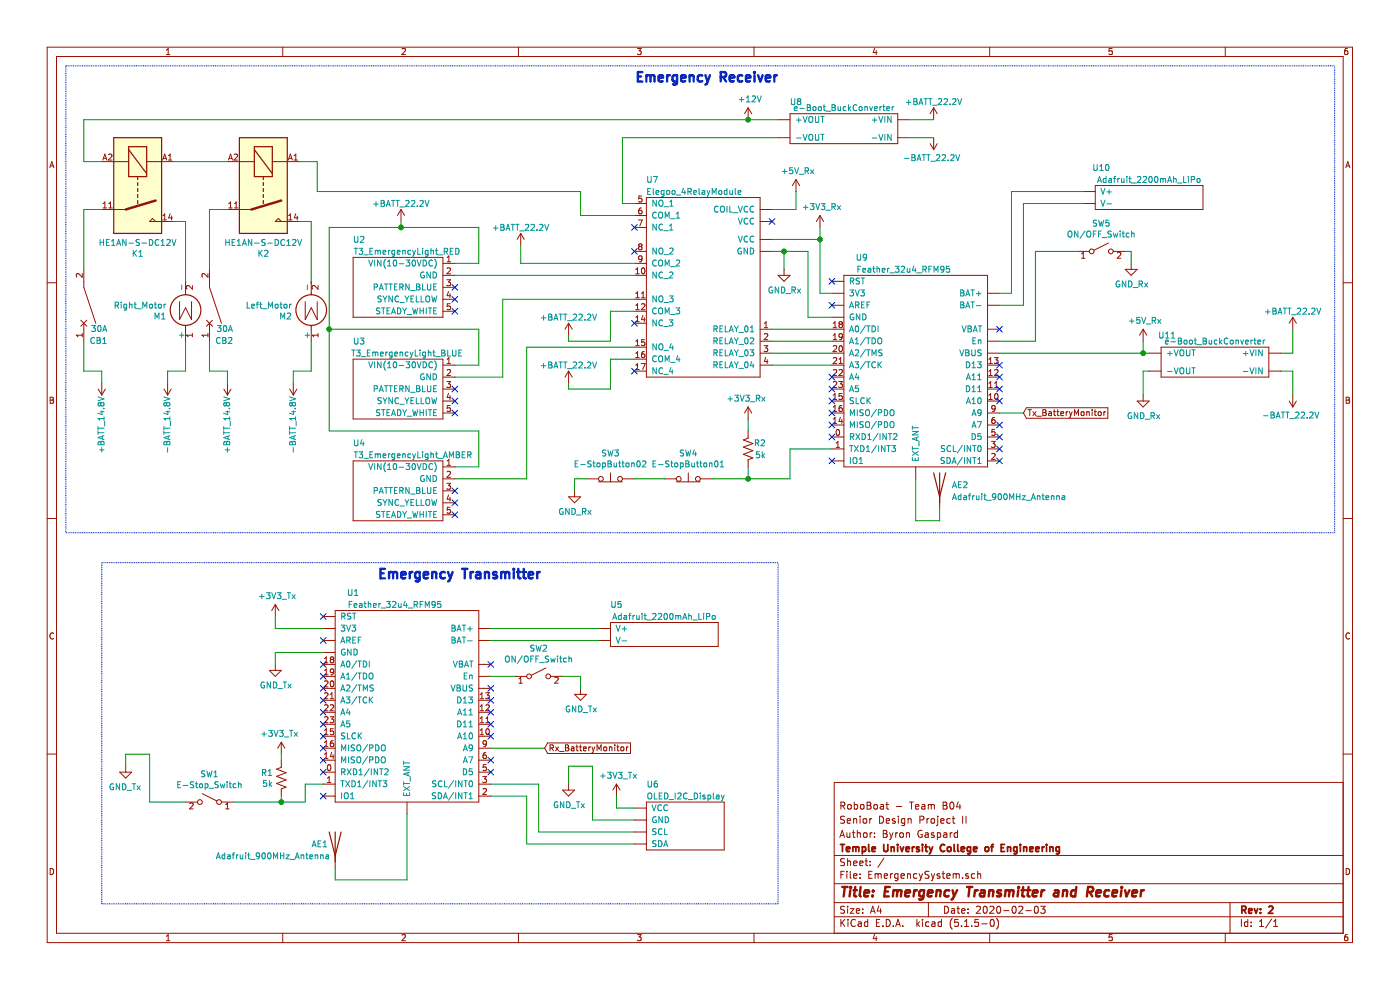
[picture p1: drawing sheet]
EESchema Schematic File Version 4
EELAYER 30 0
EELAYER END
$Descr A4 11693 8268
encoding utf-8
Sheet 1 1
Title "Emergency Transmitter and Receiver"
Date "2020-02-03"
Rev "2"
Comp "Temple University College of Engineering"
Comment1 "Author: Byron Gaspard"
Comment2 "Senior Design Project II"
Comment3 "RoboBoat - Team B04"
Comment4 ""
$EndDescr
$Comp
L AdafruitBoards:Feather_32u4_RFM95 U9
U 1 1
P 7600 3100
F 0 "U9" H 7200 4050 50  0000 C CNN
F 1 "Feather_32u4_RFM95" H 7550 3950 50  0000 C CNN
F 2 "" H 7200 4100 50  0001 C CNN
F 3 "" H 7200 4100 50  0001 C CNN
	1    7600 3100
	1    0    0    -1  
$EndComp
$Comp
L RoboBoat_Parts:Elegoo_4RelayModule U7
U 1 1
P 5850 2400
F 0 "U7" H 5450 3300 50  0000 C CNN
F 1 "Elegoo_4RelayModule" H 5800 3200 50  0000 C CNN
F 2 "" H 6000 3100 50  0001 C CNN
F 3 "" H 6000 3100 50  0001 C CNN
	1    5850 2400
	1    0    0    -1  
$EndComp
Wire Wire Line
	6650 1600 6650 1750
Wire Wire Line
	6650 1750 6450 1750
NoConn ~ 6450 1850
NoConn ~ 6950 2550
NoConn ~ 6950 2350
$Comp
L RoboBoat_Parts:T3_EmergencyLight_RED U2
U 1 1
P 3350 2400
F 0 "U2" H 3000 2800 50  0000 C CNN
F 1 "T3_EmergencyLight_RED" H 3400 2700 50  0000 C CNN
F 2 "" H 3950 2650 50  0001 C CNN
F 3 "" H 3950 2650 50  0001 C CNN
	1    3350 2400
	1    0    0    -1  
$EndComp
$Comp
L RoboBoat_Parts:T3_EmergencyLight_BLUE U3
U 1 1
P 3350 3250
F 0 "U3" H 3000 3650 50  0000 C CNN
F 1 "T3_EmergencyLight_BLUE" H 3400 3550 50  0000 C CNN
F 2 "" H 3950 3500 50  0001 C CNN
F 3 "" H 3950 3500 50  0001 C CNN
	1    3350 3250
	1    0    0    -1  
$EndComp
$Comp
L RoboBoat_Parts:T3_EmergencyLight_AMBER U4
U 1 1
P 3400 4100
F 0 "U4" H 3000 4500 50  0000 C CNN
F 1 "T3_EmergencyLight_AMBER" H 3450 4400 50  0000 C CNN
F 2 "" H 4000 4350 50  0001 C CNN
F 3 "" H 4000 4350 50  0001 C CNN
	1    3400 4100
	1    0    0    -1  
$EndComp
NoConn ~ 3800 2400
NoConn ~ 3800 2500
NoConn ~ 3800 2600
NoConn ~ 3800 3250
NoConn ~ 3800 3350
NoConn ~ 3800 3450
NoConn ~ 3800 4100
NoConn ~ 3800 4200
NoConn ~ 3800 4300
Wire Wire Line
	3800 3050 4000 3050
Wire Wire Line
	4000 3050 4000 2750
Wire Wire Line
	4000 2750 2750 2750
Wire Wire Line
	3800 3900 4000 3900
Wire Wire Line
	4000 3900 4000 3600
Wire Wire Line
	4000 3600 2750 3600
Wire Wire Line
	3800 2200 4000 2200
Wire Wire Line
	4000 2200 4000 1900
Wire Wire Line
	2750 1900 2750 2750
Connection ~ 2750 2750
Wire Wire Line
	2750 2750 2750 3600
Wire Wire Line
	5300 2300 3800 2300
NoConn ~ 5300 2700
NoConn ~ 5300 2100
NoConn ~ 5300 3100
$Comp
L RoboBoat_Parts:e-Boot_BuckConverter U8
U 1 1
P 7050 1050
F 0 "U8" H 6650 1250 50  0000 C CNN
F 1 "e-Boot_BuckConverter" H 7050 1200 50  0000 C CNN
F 2 "" H 6950 1300 50  0001 C CNN
F 3 "" H 6950 1300 50  0001 C CNN
	1    7050 1050
	1    0    0    -1  
$EndComp
Wire Wire Line
	5100 3000 5300 3000
Wire Wire Line
	5100 3250 5100 3000
Wire Wire Line
	5100 2600 5300 2600
Wire Wire Line
	5100 2850 5100 2600
Wire Wire Line
	4750 2850 4750 2800
Wire Wire Line
	4750 2850 5100 2850
Wire Wire Line
	4750 3250 4750 3200
Wire Wire Line
	4750 3250 5100 3250
Wire Wire Line
	4400 2900 5300 2900
Wire Wire Line
	4400 4000 3800 4000
Wire Wire Line
	4400 2900 4400 4000
Wire Wire Line
	4200 2500 4200 3150
Wire Wire Line
	4200 3150 3800 3150
Wire Wire Line
	4200 2500 5300 2500
Wire Wire Line
	7800 1000 7600 1000
NoConn ~ 5300 1900
Wire Wire Line
	5300 2200 4350 2200
Wire Wire Line
	4350 2050 4350 2200
Wire Wire Line
	850  1350 700  1350
Wire Wire Line
	4850 1800 5300 1800
$Comp
L Relay:RM50-xx21 K1
U 1 1
P 1150 1550
F 0 "K1" V 1717 1550 50  0000 C CNN
F 1 "HE1AN-S-DC12V" V 1626 1550 50  0000 C CNN
F 2 "Relay_THT:Relay_SPST_Finder_32.21-x300" H 2420 1520 50  0001 C CNN
F 3 "https://media.digikey.com/pdf/Data%20Sheets/Panasonic%20Electric%20Works%20PDFs/HE%20Relays%20TV-10,15.pdf" H 1150 1550 50  0001 C CNN
	1    1150 1550
	0    1    1    0   
$EndComp
Wire Wire Line
	850  1750 700  1750
Wire Wire Line
	1550 1850 1450 1850
Wire Wire Line
	2600 1850 2500 1850
Wire Wire Line
	1900 1750 1750 1750
Wire Wire Line
	2500 1350 2650 1350
Wire Wire Line
	1900 1350 1450 1350
$Comp
L Relay:RM50-xx21 K2
U 1 1
P 2200 1550
F 0 "K2" V 2767 1550 50  0000 C CNN
F 1 "HE1AN-S-DC12V" V 2676 1550 50  0000 C CNN
F 2 "Relay_THT:Relay_SPST_Finder_32.21-x300" H 3470 1520 50  0001 C CNN
F 3 "https://media.digikey.com/pdf/Data%20Sheets/Panasonic%20Electric%20Works%20PDFs/HE%20Relays%20TV-10,15.pdf" H 2200 1550 50  0001 C CNN
	1    2200 1550
	0    1    1    0   
$EndComp
Wire Wire Line
	2600 2350 2600 1850
$Comp
L Motor:Motor_DC M2
U 1 1
P 2600 2650
F 0 "M2" H 2758 2646 50  0000 L CNN
F 1 "Left_Motor" H 2758 2555 50  0000 L CNN
F 2 "" H 2600 2560 50  0001 C CNN
F 3 "~" H 2600 2560 50  0001 C CNN
	1    2600 2650
	-1   0    0    1   
$EndComp
Wire Wire Line
	1550 2350 1550 1850
$Comp
L Motor:Motor_DC M1
U 1 1
P 1550 2650
F 0 "M1" H 1708 2646 50  0000 L CNN
F 1 "Right_Motor" H 1708 2555 50  0000 L CNN
F 2 "" H 1550 2560 50  0001 C CNN
F 3 "~" H 1550 2560 50  0001 C CNN
	1    1550 2650
	-1   0    0    1   
$EndComp
Wire Wire Line
	700  2250 700  1750
$Comp
L Device:CircuitBreaker_1P CB2
U 1 1
P 1750 2550
F 0 "CB2" H 1550 2850 50  0000 L CNN
F 1 "30A" H 1550 2750 50  0000 L CNN
F 2 "" H 1750 2550 50  0001 C CNN
F 3 "~" H 1750 2550 50  0001 C CNN
	1    1750 2550
	-1   0    0    1   
$EndComp
Wire Wire Line
	1750 2250 1750 1750
$Comp
L Device:CircuitBreaker_1P CB1
U 1 1
P 700 2550
F 0 "CB1" H 500 2850 50  0000 L CNN
F 1 "30A" H 500 2750 50  0000 L CNN
F 2 "" H 700 2550 50  0001 C CNN
F 3 "~" H 700 2550 50  0001 C CNN
	1    700  2550
	-1   0    0    1   
$EndComp
Wire Wire Line
	9550 2850 9550 2950
Wire Wire Line
	6450 2750 6950 2750
Wire Wire Line
	6950 2850 6450 2850
Wire Wire Line
	6450 2950 6950 2950
Wire Wire Line
	6950 3050 6450 3050
Wire Wire Line
	6950 2650 6750 2650
Wire Wire Line
	6750 2650 6750 2100
Wire Wire Line
	6950 2450 6850 2450
Wire Wire Line
	6850 2450 6850 2000
Wire Wire Line
	6850 2000 6450 2000
Connection ~ 6850 2000
Wire Wire Line
	6850 1900 6850 2000
$Comp
L AdafruitBoards:Feather_32u4_RFM95 U1
U 1 1
P 3350 5900
F 0 "U1" H 2950 6850 50  0000 C CNN
F 1 "Feather_32u4_RFM95" H 3300 6750 50  0000 C CNN
F 2 "" H 2950 6900 50  0001 C CNN
F 3 "" H 2950 6900 50  0001 C CNN
	1    3350 5900
	1    0    0    -1  
$EndComp
Wire Wire Line
	8550 2550 8350 2550
Wire Wire Line
	8450 2450 8350 2450
$Comp
L RoboBoat_Parts:OLED_I2C_Display U6
U 1 1
P 5750 6800
F 0 "U6" H 5400 7050 50  0000 L CNN
F 1 "OLED_I2C_Display" H 5400 6950 50  0000 L CNN
F 2 "" H 5750 6800 50  0001 C CNN
F 3 "" H 5750 6800 50  0001 C CNN
	1    5750 6800
	1    0    0    -1  
$EndComp
$Comp
L Device:Antenna AE2
U 1 1
P 7850 4050
F 0 "AE2" H 7950 4050 50  0000 L CNN
F 1 "Adafruit_900MHz_Antenna" H 7950 3950 50  0000 L CNN
F 2 "" H 7850 4050 50  0001 C CNN
F 3 "https://www.adafruit.com/product/3340" H 7850 4050 50  0001 C CNN
	1    7850 4050
	1    0    0    -1  
$EndComp
Wire Wire Line
	7850 4250 7850 4350
Wire Wire Line
	7650 4350 7850 4350
$Comp
L RoboBoat_Parts:Adafruit_2200mAh_LiPo U5
U 1 1
P 5550 5300
F 0 "U5" H 5150 5550 50  0000 C CNN
F 1 "Adafruit_2200mAh_LiPo" H 5550 5450 50  0000 C CNN
F 2 "" H 5250 5350 50  0001 C CNN
F 3 "" H 5250 5350 50  0001 C CNN
	1    5550 5300
	1    0    0    -1  
$EndComp
$Comp
L RoboBoat_PowerSymbols:GND_Rx #PWR026
U 1 1
P 9550 3300
F 0 "#PWR026" H 9550 3050 50  0001 C CNN
F 1 "GND_Rx" H 9555 3127 50  0000 C CNN
F 2 "" H 9550 3300 50  0001 C CNN
F 3 "" H 9550 3300 50  0001 C CNN
	1    9550 3300
	1    0    0    -1  
$EndComp
$Comp
L Device:Antenna AE1
U 1 1
P 2800 7050
F 0 "AE1" H 2600 7050 50  0000 L CNN
F 1 "Adafruit_900MHz_Antenna" H 1800 6950 50  0000 L CNN
F 2 "" H 2800 7050 50  0001 C CNN
F 3 "https://www.adafruit.com/product/3340" H 2800 7050 50  0001 C CNN
	1    2800 7050
	1    0    0    -1  
$EndComp
Wire Wire Line
	2800 7250 2800 7350
Wire Wire Line
	2800 7350 3400 7350
Wire Wire Line
	3400 7350 3400 6800
Wire Wire Line
	7600 1150 7800 1150
$Comp
L RoboBoat_Parts:e-Boot_BuckConverter U11
U 1 1
P 10150 3000
F 0 "U11" H 9750 3200 50  0000 C CNN
F 1 "e-Boot_BuckConverter" H 10150 3150 50  0000 C CNN
F 2 "" H 10050 3250 50  0001 C CNN
F 3 "" H 10050 3250 50  0001 C CNN
	1    10150 3000
	1    0    0    -1  
$EndComp
$Comp
L RoboBoat_PowerSymbols:+BATT_22.2V #PWR027
U 1 1
P 10800 2750
F 0 "#PWR027" H 10800 2600 50  0001 C CNN
F 1 "+BATT_22.2V" H 10800 2900 50  0000 C CNN
F 2 "" H 10800 2750 50  0001 C CNN
F 3 "" H 10800 2750 50  0001 C CNN
	1    10800 2750
	1    0    0    -1  
$EndComp
Wire Wire Line
	10800 2750 10800 2950
Wire Wire Line
	10800 3100 10800 3300
$Comp
L RoboBoat_PowerSymbols:-BATT_22.2V #PWR028
U 1 1
P 10800 3300
F 0 "#PWR028" H 10800 3150 50  0001 C CNN
F 1 "-BATT_22.2V" H 10815 3473 50  0000 C CNN
F 2 "" H 10800 3300 50  0001 C CNN
F 3 "" H 10800 3300 50  0001 C CNN
	1    10800 3300
	-1   0    0    1   
$EndComp
$Comp
L RoboBoat_PowerSymbols:+5V_Rx #PWR025
U 1 1
P 9550 2850
F 0 "#PWR025" H 9550 2700 50  0001 C CNN
F 1 "+5V_Rx" H 9565 3023 50  0000 C CNN
F 2 "" H 9550 2850 50  0001 C CNN
F 3 "" H 9550 2850 50  0001 C CNN
	1    9550 2850
	1    0    0    -1  
$EndComp
$Comp
L RoboBoat_PowerSymbols:+5V_Rx #PWR020
U 1 1
P 6650 1600
F 0 "#PWR020" H 6650 1450 50  0001 C CNN
F 1 "+5V_Rx" H 6665 1773 50  0000 C CNN
F 2 "" H 6650 1600 50  0001 C CNN
F 3 "" H 6650 1600 50  0001 C CNN
	1    6650 1600
	1    0    0    -1  
$EndComp
$Comp
L EmergencySystem-rescue:+3V3_Rx-RoboBoat_PowerSymbols #PWR021
U 1 1
P 6850 1900
F 0 "#PWR021" H 6850 1750 50  0001 C CNN
F 1 "+3V3_Rx" H 6865 2073 50  0000 C CNN
F 2 "" H 6850 1900 50  0001 C CNN
F 3 "" H 6850 1900 50  0001 C CNN
	1    6850 1900
	1    0    0    -1  
$EndComp
$Comp
L RoboBoat_PowerSymbols:GND_Rx #PWR019
U 1 1
P 6550 2250
F 0 "#PWR019" H 6550 2000 50  0001 C CNN
F 1 "GND_Rx" H 6555 2077 50  0000 C CNN
F 2 "" H 6550 2250 50  0001 C CNN
F 3 "" H 6550 2250 50  0001 C CNN
	1    6550 2250
	1    0    0    -1  
$EndComp
Wire Wire Line
	6450 2100 6550 2100
Wire Wire Line
	6550 2250 6550 2100
Connection ~ 6550 2100
Wire Wire Line
	6550 2100 6750 2100
Wire Wire Line
	2700 5450 2300 5450
Wire Wire Line
	2300 5450 2300 5550
Wire Wire Line
	2700 5250 2300 5250
Wire Wire Line
	2300 5150 2300 5250
$Comp
L RoboBoat_PowerSymbols:+3V3_Tx #PWR05
U 1 1
P 2300 5150
F 0 "#PWR05" H 2300 5000 50  0001 C CNN
F 1 "+3V3_Tx" H 2315 5323 50  0000 C CNN
F 2 "" H 2300 5150 50  0001 C CNN
F 3 "" H 2300 5150 50  0001 C CNN
	1    2300 5150
	1    0    0    -1  
$EndComp
$Comp
L RoboBoat_PowerSymbols:GND_Tx #PWR06
U 1 1
P 2300 5550
F 0 "#PWR06" H 2300 5300 50  0001 C CNN
F 1 "GND_Tx" H 2305 5377 50  0000 C CNN
F 2 "" H 2300 5550 50  0001 C CNN
F 3 "" H 2300 5550 50  0001 C CNN
	1    2300 5550
	1    0    0    -1  
$EndComp
$Comp
L RoboBoat_PowerSymbols:GND_Tx #PWR011
U 1 1
P 4750 6550
F 0 "#PWR011" H 4750 6300 50  0001 C CNN
F 1 "GND_Tx" H 4755 6377 50  0000 C CNN
F 2 "" H 4750 6550 50  0001 C CNN
F 3 "" H 4750 6550 50  0001 C CNN
	1    4750 6550
	1    0    0    -1  
$EndComp
$Comp
L RoboBoat_PowerSymbols:+3V3_Tx #PWR016
U 1 1
P 5150 6650
F 0 "#PWR016" H 5150 6500 50  0001 C CNN
F 1 "+3V3_Tx" H 5165 6823 50  0000 C CNN
F 2 "" H 5150 6650 50  0001 C CNN
F 3 "" H 5150 6650 50  0001 C CNN
	1    5150 6650
	1    0    0    -1  
$EndComp
$Comp
L Switch:SW_SPST SW2
U 1 1
P 4500 5650
F 0 "SW2" H 4500 5885 50  0000 C CNN
F 1 "ON/OFF_Switch" H 4500 5794 50  0000 C CNN
F 2 "" H 4500 5650 50  0001 C CNN
F 3 "~" H 4500 5650 50  0001 C CNN
	1    4500 5650
	1    0    0    -1  
$EndComp
Wire Wire Line
	5000 5350 4100 5350
$Comp
L RoboBoat_Parts:Adafruit_2200mAh_LiPo U10
U 1 1
P 9600 1650
F 0 "U10" H 9200 1900 50  0000 C CNN
F 1 "Adafruit_2200mAh_LiPo" H 9600 1800 50  0000 C CNN
F 2 "" H 9300 1700 50  0001 C CNN
F 3 "" H 9300 1700 50  0001 C CNN
	1    9600 1650
	1    0    0    -1  
$EndComp
Wire Wire Line
	8550 1700 9050 1700
Wire Wire Line
	8550 1700 8550 2550
Wire Wire Line
	8450 2450 8450 1600
$Comp
L power:+12V #PWR017
U 1 1
P 6250 1000
F 0 "#PWR017" H 6250 850 50  0001 C CNN
F 1 "+12V" H 6265 1173 50  0000 C CNN
F 2 "" H 6250 1000 50  0001 C CNN
F 3 "" H 6250 1000 50  0001 C CNN
	1    6250 1000
	1    0    0    -1  
$EndComp
Text GLabel 4550 6250 2    50   Input ~ 0
Rx_BatteryMonitor
Text GLabel 8550 3450 2    50   Input ~ 0
Tx_BatteryMonitor
Wire Wire Line
	4400 6650 4100 6650
Wire Wire Line
	4500 6550 4100 6550
Wire Wire Line
	4550 6250 4100 6250
Wire Wire Line
	5300 1700 5200 1700
Wire Wire Line
	5200 1700 5200 1150
Wire Wire Line
	5200 1150 6500 1150
Wire Wire Line
	10800 3100 10700 3100
Wire Wire Line
	10700 2950 10800 2950
Wire Wire Line
	2750 1900 3350 1900
Wire Wire Line
	3350 1850 3350 1900
Connection ~ 3350 1900
Wire Wire Line
	3350 1900 4000 1900
Wire Wire Line
	2650 1600 4850 1600
Wire Wire Line
	4850 1600 4850 1800
Wire Wire Line
	6500 1000 6250 1000
Wire Wire Line
	2650 1600 2650 1350
Wire Wire Line
	700  1350 700  1000
Wire Wire Line
	2600 3100 2600 2850
Wire Wire Line
	1750 3100 1750 2850
Wire Wire Line
	1900 3200 1900 3100
Wire Wire Line
	2450 3200 2450 3100
Wire Wire Line
	1900 3100 1750 3100
Wire Wire Line
	2600 3100 2450 3100
Wire Wire Line
	1400 3200 1400 3100
Wire Wire Line
	1550 3100 1400 3100
Wire Wire Line
	1550 3100 1550 2850
Wire Wire Line
	850  3200 850  3100
Wire Wire Line
	850  3100 700  3100
Wire Wire Line
	700  3100 700  2850
$Comp
L RoboBoat_PowerSymbols:+BATT_14.8V #PWR02
U 1 1
P 850 3200
F 0 "#PWR02" H 850 3050 50  0001 C CNN
F 1 "+BATT_14.8V" V 850 3550 50  0000 C CNN
F 2 "" H 850 3200 50  0001 C CNN
F 3 "" H 850 3200 50  0001 C CNN
	1    850  3200
	-1   0    0    1   
$EndComp
Wire Wire Line
	5300 6750 5150 6750
Wire Wire Line
	5150 6750 5150 6650
Wire Wire Line
	4400 7050 5300 7050
Wire Wire Line
	4400 6650 4400 7050
Wire Wire Line
	4500 6950 5300 6950
Wire Wire Line
	4500 6550 4500 6950
Wire Wire Line
	4750 6550 4750 6400
Wire Wire Line
	4750 6400 4950 6400
Wire Wire Line
	4950 6400 4950 6850
Wire Wire Line
	4950 6850 5300 6850
Wire Notes Line
	6500 7550 6500 4700
Text Notes 3150 4850 0    79   ~ 16
Emergency Transmitter
$Comp
L RoboBoat_PowerSymbols:+BATT_22.2V #PWR022
U 1 1
P 7800 1000
F 0 "#PWR022" H 7800 850 50  0001 C CNN
F 1 "+BATT_22.2V" H 7800 1150 50  0000 C CNN
F 2 "" H 7800 1000 50  0001 C CNN
F 3 "" H 7800 1000 50  0001 C CNN
	1    7800 1000
	1    0    0    -1  
$EndComp
$Comp
L RoboBoat_PowerSymbols:-BATT_22.2V #PWR023
U 1 1
P 7800 1150
F 0 "#PWR023" H 7800 1000 50  0001 C CNN
F 1 "-BATT_22.2V" H 7815 1323 50  0000 C CNN
F 2 "" H 7800 1150 50  0001 C CNN
F 3 "" H 7800 1150 50  0001 C CNN
	1    7800 1150
	-1   0    0    1   
$EndComp
$Comp
L RoboBoat_PowerSymbols:+BATT_22.2V #PWR010
U 1 1
P 4350 2050
F 0 "#PWR010" H 4350 1900 50  0001 C CNN
F 1 "+BATT_22.2V" H 4350 2200 50  0000 C CNN
F 2 "" H 4350 2050 50  0001 C CNN
F 3 "" H 4350 2050 50  0001 C CNN
	1    4350 2050
	1    0    0    -1  
$EndComp
$Comp
L RoboBoat_PowerSymbols:+BATT_22.2V #PWR014
U 1 1
P 4750 3200
F 0 "#PWR014" H 4750 3050 50  0001 C CNN
F 1 "+BATT_22.2V" H 4750 3350 50  0000 C CNN
F 2 "" H 4750 3200 50  0001 C CNN
F 3 "" H 4750 3200 50  0001 C CNN
	1    4750 3200
	1    0    0    -1  
$EndComp
$Comp
L RoboBoat_PowerSymbols:+BATT_22.2V #PWR013
U 1 1
P 4750 2800
F 0 "#PWR013" H 4750 2650 50  0001 C CNN
F 1 "+BATT_22.2V" H 4750 2950 50  0000 C CNN
F 2 "" H 4750 2800 50  0001 C CNN
F 3 "" H 4750 2800 50  0001 C CNN
	1    4750 2800
	1    0    0    -1  
$EndComp
$Comp
L RoboBoat_PowerSymbols:+BATT_22.2V #PWR09
U 1 1
P 3350 1850
F 0 "#PWR09" H 3350 1700 50  0001 C CNN
F 1 "+BATT_22.2V" H 3350 2000 50  0000 C CNN
F 2 "" H 3350 1850 50  0001 C CNN
F 3 "" H 3350 1850 50  0001 C CNN
	1    3350 1850
	1    0    0    -1  
$EndComp
$Comp
L RoboBoat_PowerSymbols:+BATT_14.8V #PWR04
U 1 1
P 1900 3200
F 0 "#PWR04" H 1900 3050 50  0001 C CNN
F 1 "+BATT_14.8V" V 1900 3550 50  0000 C CNN
F 2 "" H 1900 3200 50  0001 C CNN
F 3 "" H 1900 3200 50  0001 C CNN
	1    1900 3200
	-1   0    0    1   
$EndComp
Wire Notes Line
	550  550  550  4450
Wire Notes Line
	11150 4450 11150 550 
Text Notes 5300 700  0    79   ~ 16
Emergency Receiver
Connection ~ 6250 1000
Wire Wire Line
	6250 1000 700  1000
NoConn ~ 2700 5150
NoConn ~ 2700 5350
NoConn ~ 2700 5550
NoConn ~ 2700 5650
NoConn ~ 2700 5750
NoConn ~ 2700 5850
NoConn ~ 2700 5950
NoConn ~ 2700 6050
NoConn ~ 2700 6150
NoConn ~ 2700 6250
NoConn ~ 2700 6350
NoConn ~ 2700 6450
NoConn ~ 2700 6650
NoConn ~ 4100 6450
NoConn ~ 4100 6350
NoConn ~ 4100 6150
NoConn ~ 4100 5550
NoConn ~ 4100 5750
NoConn ~ 6950 3150
NoConn ~ 6950 3250
NoConn ~ 6950 3350
NoConn ~ 6950 3450
NoConn ~ 6950 3550
NoConn ~ 6950 3650
NoConn ~ 6950 3850
NoConn ~ 8350 3850
NoConn ~ 8350 3750
NoConn ~ 8350 3650
NoConn ~ 8350 3550
NoConn ~ 8350 3350
NoConn ~ 8350 3250
NoConn ~ 8350 3050
NoConn ~ 8350 2750
Wire Notes Line
	550  550  11150 550 
Wire Notes Line
	550  4450 11150 4450
$Comp
L RoboBoat_PowerSymbols:-BATT_14.8V #PWR03
U 1 1
P 1400 3200
F 0 "#PWR03" H 1400 3050 50  0001 C CNN
F 1 "-BATT_14.8V" V 1400 3550 50  0000 C CNN
F 2 "" H 1400 3200 50  0001 C CNN
F 3 "" H 1400 3200 50  0001 C CNN
	1    1400 3200
	-1   0    0    1   
$EndComp
$Comp
L RoboBoat_PowerSymbols:-BATT_14.8V #PWR08
U 1 1
P 2450 3200
F 0 "#PWR08" H 2450 3050 50  0001 C CNN
F 1 "-BATT_14.8V" V 2450 3550 50  0000 C CNN
F 2 "" H 2450 3200 50  0001 C CNN
F 3 "" H 2450 3200 50  0001 C CNN
	1    2450 3200
	-1   0    0    1   
$EndComp
Wire Wire Line
	7650 4000 7650 4350
$Comp
L Switch:SW_Push_Open SW4
U 1 1
P 5750 4000
F 0 "SW4" H 5750 4215 50  0000 C CNN
F 1 "E-StopButton01" H 5750 4124 50  0000 C CNN
F 2 "" H 5750 4200 50  0001 C CNN
F 3 "~" H 5750 4200 50  0001 C CNN
	1    5750 4000
	-1   0    0    -1  
$EndComp
$Comp
L Device:R_US R2
U 1 1
P 6250 3750
F 0 "R2" H 6100 3800 50  0000 L CNN
F 1 "5k" H 6100 3700 50  0000 L CNN
F 2 "" V 6290 3740 50  0001 C CNN
F 3 "~" H 6250 3750 50  0001 C CNN
	1    6250 3750
	-1   0    0    -1  
$EndComp
Wire Wire Line
	6250 3500 6250 3600
$Comp
L EmergencySystem-rescue:+3V3_Rx-RoboBoat_PowerSymbols #PWR018
U 1 1
P 6250 3500
F 0 "#PWR018" H 6250 3350 50  0001 C CNN
F 1 "+3V3_Rx" H 6265 3673 50  0000 C CNN
F 2 "" H 6250 3500 50  0001 C CNN
F 3 "" H 6250 3500 50  0001 C CNN
	1    6250 3500
	-1   0    0    -1  
$EndComp
$Comp
L Switch:SW_Push_Open SW3
U 1 1
P 5100 4000
F 0 "SW3" H 5100 4215 50  0000 C CNN
F 1 "E-StopButton02" H 5100 4124 50  0000 C CNN
F 2 "" H 5100 4200 50  0001 C CNN
F 3 "~" H 5100 4200 50  0001 C CNN
	1    5100 4000
	1    0    0    -1  
$EndComp
Wire Wire Line
	5300 4000 5550 4000
Wire Wire Line
	5950 4000 6250 4000
Wire Wire Line
	6250 3900 6250 4000
Connection ~ 6250 4000
Wire Wire Line
	6250 4000 6600 4000
$Comp
L RoboBoat_PowerSymbols:GND_Rx #PWR015
U 1 1
P 4800 4100
F 0 "#PWR015" H 4800 3850 50  0001 C CNN
F 1 "GND_Rx" H 4805 3927 50  0000 C CNN
F 2 "" H 4800 4100 50  0001 C CNN
F 3 "" H 4800 4100 50  0001 C CNN
	1    4800 4100
	1    0    0    -1  
$EndComp
Wire Wire Line
	4800 4100 4800 4000
Wire Wire Line
	4800 4000 4900 4000
Wire Wire Line
	9550 3100 9550 3300
NoConn ~ 8350 3150
Wire Wire Line
	6600 4000 6600 3750
Wire Wire Line
	6600 3750 6950 3750
$Comp
L Switch:SW_SPST SW1
U 1 1
P 1750 6700
F 0 "SW1" H 1750 6935 50  0000 C CNN
F 1 "E-Stop_Switch" H 1750 6844 50  0000 C CNN
F 2 "" H 1750 6700 50  0001 C CNN
F 3 "~" H 1750 6700 50  0001 C CNN
	1    1750 6700
	-1   0    0    -1  
$EndComp
$Comp
L Device:R_US R1
U 1 1
P 2350 6500
F 0 "R1" H 2418 6546 50  0000 L CNN
F 1 "5k" H 2418 6455 50  0000 L CNN
F 2 "" V 2390 6490 50  0001 C CNN
F 3 "~" H 2350 6500 50  0001 C CNN
	1    2350 6500
	-1   0    0    -1  
$EndComp
Wire Wire Line
	2700 6550 2550 6550
Wire Wire Line
	2550 6700 2350 6700
Wire Wire Line
	2550 6550 2550 6700
Wire Wire Line
	2350 6350 2350 6300
Wire Wire Line
	2350 6650 2350 6700
Connection ~ 2350 6700
$Comp
L RoboBoat_PowerSymbols:+3V3_Tx #PWR07
U 1 1
P 2350 6300
F 0 "#PWR07" H 2350 6150 50  0001 C CNN
F 1 "+3V3_Tx" H 2365 6473 50  0000 C CNN
F 2 "" H 2350 6300 50  0001 C CNN
F 3 "" H 2350 6300 50  0001 C CNN
	1    2350 6300
	-1   0    0    -1  
$EndComp
$Comp
L RoboBoat_PowerSymbols:GND_Tx #PWR01
U 1 1
P 1050 6400
F 0 "#PWR01" H 1050 6150 50  0001 C CNN
F 1 "GND_Tx" H 1055 6227 50  0000 C CNN
F 2 "" H 1050 6400 50  0001 C CNN
F 3 "" H 1050 6400 50  0001 C CNN
	1    1050 6400
	-1   0    0    -1  
$EndComp
Wire Wire Line
	1550 6700 1250 6700
Wire Wire Line
	2350 6700 1950 6700
Wire Wire Line
	1250 6700 1250 6300
Wire Wire Line
	1250 6300 1050 6300
Wire Wire Line
	1050 6300 1050 6400
Wire Wire Line
	4300 5650 4100 5650
Wire Wire Line
	4100 5250 5000 5250
$Comp
L RoboBoat_PowerSymbols:GND_Tx #PWR012
U 1 1
P 4850 5750
F 0 "#PWR012" H 4850 5500 50  0001 C CNN
F 1 "GND_Tx" H 4855 5577 50  0000 C CNN
F 2 "" H 4850 5750 50  0001 C CNN
F 3 "" H 4850 5750 50  0001 C CNN
	1    4850 5750
	1    0    0    -1  
$EndComp
Wire Wire Line
	4850 5750 4850 5650
Wire Wire Line
	4850 5650 4700 5650
Wire Wire Line
	8450 1600 9050 1600
Wire Wire Line
	9450 2100 9450 2200
$Comp
L Switch:SW_SPST SW5
U 1 1
P 9200 2100
F 0 "SW5" H 9200 2335 50  0000 C CNN
F 1 "ON/OFF_Switch" H 9200 2244 50  0000 C CNN
F 2 "" H 9200 2100 50  0001 C CNN
F 3 "~" H 9200 2100 50  0001 C CNN
	1    9200 2100
	1    0    0    -1  
$EndComp
$Comp
L RoboBoat_PowerSymbols:GND_Rx #PWR024
U 1 1
P 9450 2200
F 0 "#PWR024" H 9450 1950 50  0001 C CNN
F 1 "GND_Rx" H 9455 2027 50  0000 C CNN
F 2 "" H 9450 2200 50  0001 C CNN
F 3 "" H 9450 2200 50  0001 C CNN
	1    9450 2200
	1    0    0    -1  
$EndComp
Wire Wire Line
	9550 3100 9600 3100
Connection ~ 9550 2950
Wire Wire Line
	9550 2950 9600 2950
Wire Wire Line
	9450 2100 9400 2100
Wire Wire Line
	8550 3450 8350 3450
Wire Wire Line
	8350 2950 9550 2950
Wire Wire Line
	8650 2850 8650 2100
Wire Wire Line
	8350 2850 8650 2850
Wire Wire Line
	9000 2100 8650 2100
Wire Notes Line
	850  7550 850  4700
Wire Notes Line
	850  4700 6500 4700
Wire Notes Line
	850  7550 6500 7550
NoConn ~ 4100 5850
NoConn ~ 4100 5950
NoConn ~ 4100 6050
$EndSCHEMATC
